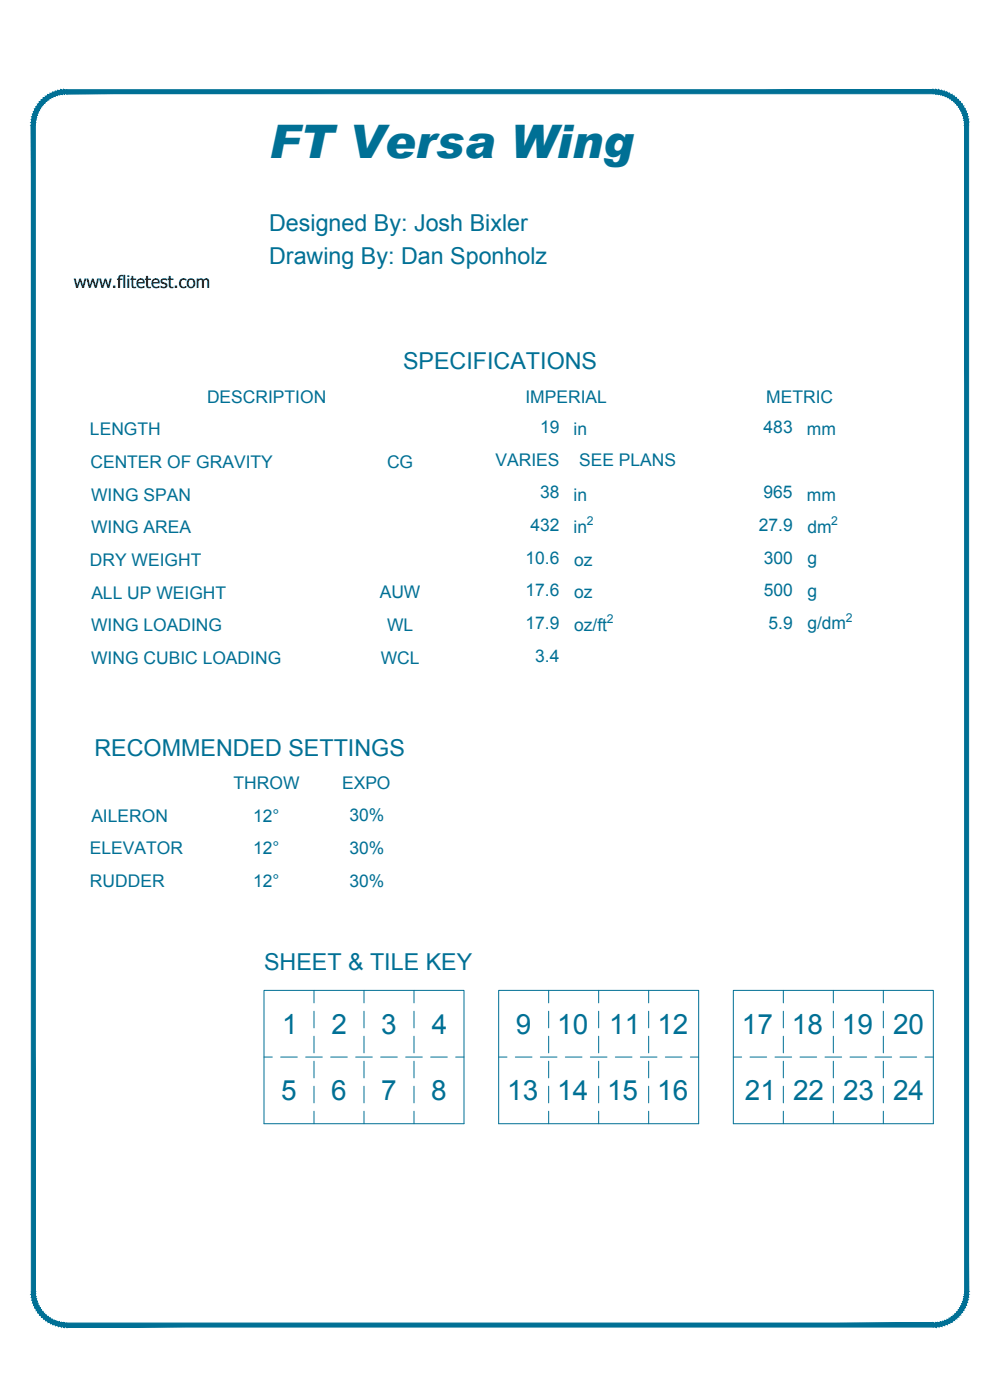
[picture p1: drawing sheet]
<svg xmlns="http://www.w3.org/2000/svg" width="190mm" height="267mm" viewBox="0 0 190 267" stroke-linecap="round" stroke-linejoin="round" font-family="sans-serif">
<!-- layer: 23 NOTES -->
<g fill="#007095" stroke="#007095" stroke-width=".19">
<path d="M6 246.1h.7l-.7 .5zM6 246.6l.7-.1v-.4zM6 246.6l.7-.1-.7 .6zM6 247.1l.8-.1-.1-.5zM6 247.1l.8-.1-.7 .6zM6.1 247.6l.8-.1-.1-.5zM6.1 247.6l.8-.1-.6 .6zM6.9 247.5l-.6 .6 .7-.2zM6.3 248.1l.7-.2-.5 .7zM7 247.9l-.5 .7 .7-.3zM6.5 248.6l.7-.3-.5 .8zM7.2 248.3l-.5 .8 .7-.3zM6.7 249.1l.7-.3-.4 .8zM7.4 248.8l-.4 .8 .6-.4zM7 249.6l.6-.4-.4 .8zM7.6 249.2l-.4 .8 .7-.4zM7.2 250l.7-.4-.3 .8zM7.9 249.6l-.3 .8 .6-.5zM7.6 250.4l.6-.5-.3 .9zM8.2 249.9l-.3 .9 .6-.5zM7.9 250.8l.6-.5-.2 .9zM8.5 250.3l-.2 .9 .5-.6zM8.8 250.6l-.1 .9-.4-.3zM8.8 250.6l-.1 .9 .5-.6zM9.2 250.9v.9l-.5-.3zM9.2 250.9v.9l.4-.6zM9.6 251.2v.9l-.4-.3zM9.6 251.2v.9l.4-.7zM10 251.4l.1 .9-.5-.2zM10 251.4l.1 .9 .3-.7zM10.4 251.6l.2 .9-.5-.2zM10.4 251.6l.2 .9 .2-.8zM10.8 251.7l.3 .9-.5-.1zM10.8 251.7l.3 .9 .2-.7zM11.3 251.9l.3 .8-.5-.1zM11.3 251.9l.3 .8 .2-.7zM11.8 252l.4 .8-.6-.1zM11.8 252l.4 .8v-.8zM12.2 252l.5 .8h-.5zM12.2 252l.5 .8v-.8z"/>
<path d="M12.7 252v.8l165.1-.8zM12.7 252.8l165.1-.8v.8z"/>
<path d="M177.8 252l.5 .8h-.5zM177.8 252l.5 .8v-.8zM178.3 252l.5 .7-.5 .1zM178.3 252l.5 .7-.1-.7zM178.7 252l.7 .6-.6 .1zM178.7 252l.7 .6-.2-.7zM179.2 251.9l.7 .6-.5 .1zM179.2 251.9l.7 .6-.3-.8zM179.6 251.7l.8 .6-.5 .2zM179.6 251.7l.8 .6-.3-.7zM180.1 251.6l.7 .5-.4 .2zM180.1 251.6l.7 .5-.3-.7zM180.5 251.4l.8 .4-.5 .3zM180.5 251.4l.8 .4-.4-.6zM180.9 251.2l.8 .3-.4 .3zM180.9 251.2l.8 .3-.4-.6zM181.3 250.9l.9 .3-.5 .3zM181.3 250.9l.9 .3-.5-.6zM181.7 250.6l.9 .2-.4 .4zM181.7 250.6l.9 .2-.6-.5zM182 250.3l.9 .1-.3 .4zM182.3 249.9l-.3 .4 .9 .1zM182.3 249.9l.9 .1-.3 .4zM182.6 249.6l-.3 .3 .9 .1zM182.6 249.6h.9l-.3 .4zM182.9 249.2l-.3 .4h.9zM182.9 249.2l.9-.1-.3 .5zM183.1 248.8l-.2 .4 .9-.1zM183.1 248.8l.9-.2-.2 .5zM183.3 248.3l-.2 .5 .9-.2zM183.3 248.3l.9-.2-.2 .5zM183.5 247.9l-.2 .4 .9-.2zM183.5 247.9l.8-.3-.1 .5zM183.6 247.5l-.1 .4 .8-.3zM183.6 247.5l.8-.4-.1 .5zM183.7 247l-.1 .5 .8-.4zM183.7 247l.8-.4-.1 .5zM183.7 246.5v.5l.8-.4zM183.7 246.5l.8-.4v.5zM183.8 246.1l-.1 .4 .8-.4z"/>
<path d="M183.8 23.8v222.3h.7zM183.8 23.8h.7v222.3z"/>
<path d="M183.8 23.8l.7-.5v.5zM183.7 23.3l.1 .5 .7-.5zM183.7 23.3l.7-.5 .1 .5zM183.7 22.9v.4l.7-.5zM183.7 22.9l.6-.7 .1 .6zM183.6 22.4l.1 .5 .6-.7zM184.2 21.7l.1 .5-.7 .2zM183.5 22l.1 .4 .6-.7zM184 21.2l.2 .5-.7 .3zM183.3 21.5l.2 .5 .5-.8zM183.8 20.8l.2 .4-.7 .3zM183.1 21.1l.2 .4 .5-.7zM183.5 20.3l.3 .5-.7 .3zM182.9 20.7l.2 .4 .4-.8zM183.2 19.9l.3 .4-.6 .4zM182.6 20.3l.3 .4 .3-.8zM182.9 19.4l.3 .5-.6 .4zM182.3 19.9l.3 .4 .3-.9zM182.6 19.1l.3 .3-.6 .5zM182.6 19.1l-.6 .5 .3 .3zM182.2 18.7l.4 .4-.6 .5zM182.2 18.7l-.5 .6 .3 .3zM181.7 18.4l.5 .3-.5 .6zM181.7 18.4l-.4 .6 .4 .3zM181.3 18.1l.4 .3-.4 .6zM181.3 18.1l-.4 .6 .4 .3zM180.8 17.8l.5 .3-.4 .6zM180.8 17.8l-.3 .7 .4 .2zM180.4 17.6l.4 .2-.3 .7zM180.4 17.6l-.3 .7 .4 .2zM179.9 17.4l.5 .2-.3 .7zM179.9 17.4l-.3 .7 .5 .2zM179.4 17.3l.5 .1-.3 .7zM179.4 17.3l-.2 .7 .4 .1zM178.8 17.2l.6 .1-.2 .7zM178.8 17.2l-.1 .7 .5 .1zM178.3 17.1l.5 .1-.1 .7zM178.3 17.1v.8h.4zM177.8 17.1h.5v.8zM177.8 17.1v.8h.5z"/>
<path d="M12.7 17.9h165.1v-.8zM12.7 17.1h165.1l-165.1 .8z"/>
<path d="M12.2 17.1h.5v.8zM12.2 17.1v.8h.5zM11.6 17.2l.6-.1v.8zM11.6 17.2l.2 .7h.4zM11.1 17.3l.5-.1 .2 .7zM11.1 17.3l.2 .7 .5-.1zM10.6 17.4l.5-.1 .2 .7zM10.6 17.4l.2 .7 .5-.1zM10.1 17.6l.5-.2 .2 .7zM10.1 17.6l.3 .7 .4-.2zM9.6 17.8l.5-.2 .3 .7zM9.6 17.8l.4 .7 .4-.2zM9.2 18.1l.4-.3 .4 .7zM9.2 18.1l.4 .6 .4-.2zM8.7 18.4l.5-.3 .4 .6zM8.7 18.4l.5 .6 .4-.3zM8.3 18.7l.4-.3 .5 .6zM8.3 18.7l.5 .6 .4-.3zM7.9 19.1l.4-.4 .5 .6zM7.9 19.1l.6 .5 .3-.3zM7.9 19.1l.6 .5-.9-.2zM7.6 19.4l.6 .5 .3-.3zM7.6 19.4l.6 .5h-1zM7.2 19.9l.7 .4 .3-.4zM7.2 19.9l.7 .4h-.9zM7 20.3l.6 .4 .3-.4zM7 20.3l.6 .4-.9 .1zM6.7 20.8l.7 .3 .2-.4zM6.7 20.8l.7 .3-.9 .1zM6.5 21.2l.7 .3 .2-.4zM6.5 21.2l.7 .3-.9 .2zM6.3 21.7l.7 .3 .2-.5zM6.3 21.7l.7 .3-.9 .2zM6.1 22.2l.8 .2 .1-.4zM6.1 22.2l.8 .2-.9 .4zM6 22.8l.8 .1 .1-.5zM6 22.8l.8 .1-.8 .4zM6 23.3h.7l.1-.4zM6 23.3h.7l-.7 .5zM6 23.8h.7v-.5z"/>
<path d="M6 23.8l.7 222.3v-222.3zM6 23.8l.7 222.3h-.7z"/>
</g>
<g fill="none" stroke="#007095" stroke-width=".19">
<path d="M50.3 188.7h38.1v25.4h-38.1zM59.8 188.7v2.4M59.8 192.6v3.2M59.8 197.4v3.2M69.3 188.7v2.4M69.3 192.6v3.2M69.3 197.4v3.2M78.9 188.7v2.4M78.9 192.6v3.2M78.9 197.4v3.2M95 188.7h38.1v25.4h-38.1zM104.5 188.7v2.4"/>
<path d="M104.5 192.6v3.2M104.5 197.4v3.2M114 188.7v2.4M114 192.6v3.2M114 197.4v3.2M123.6 188.7v2.4M123.6 192.6v3.2M123.6 197.4v3.2M139.7 188.7h38.1v25.4h-38.1zM149.2 188.7v2.4M149.2 192.6v3.2M149.2 197.4v3.2"/>
<path d="M158.7 188.7v2.4M158.7 192.6v3.2M158.7 197.4v3.2M168.3 188.7v2.4M168.3 192.6v3.2M168.3 197.4v3.2M50.3 201.4h1.6M53.5 201.4h3.1M58.2 201.4h3.2M59.8 202.2v3.1M59.8 206.9v3.2M59.8 211.7v2.4"/>
<path d="M63 201.4h3.2M67.8 201.4h3.1M69.3 202.2v3.1M69.3 206.9v3.2M69.3 211.7v2.4M72.5 201.4h3.2M77.3 201.4h3.2M78.9 202.2v3.1M78.9 206.9v3.2M78.9 211.7v2.4M82 201.4h3.2M86.8 201.4h1.6"/>
<path d="M95 201.4h1.6M98.2 201.4h3.1M102.9 201.4h3.2M104.5 202.2v3.1M104.5 206.9v3.2M104.5 211.7v2.4M107.7 201.4h3.2M112.5 201.4h3.1M114 202.2v3.1M114 206.9v3.2M114 211.7v2.4M117.2 201.4h3.2"/>
<path d="M122 201.4h3.2M123.6 202.2v3.1M123.6 206.9v3.2M123.6 211.7v2.4M126.7 201.4h3.2M131.5 201.4h1.6M139.7 201.4h1.6M142.9 201.4h3.1M147.6 201.4h3.2M149.2 202.2v3.1M149.2 206.9v3.2M149.2 211.7v2.4"/>
<path d="M152.4 201.4h3.2M157.2 201.4h3.1M158.7 202.2v3.1M158.7 206.9v3.2M158.7 211.7v2.4M161.9 201.4h3.2M166.7 201.4h3.2M168.3 202.2v3.1M168.3 206.9v3.2M168.3 211.7v2.4M171.4 201.4h3.2M176.2 201.4h1.6"/>
</g>
<text font-size="8.8" fill="#007095" x="51.3" y="30.2">FT Versa Wing</text>
<g font-size="5.3" fill="#007095">
<text x="53.8" y="196.9">1</text>
<text x="63.2" y="196.9">2</text>
<text x="72.6" y="196.9">3</text>
<text x="82.2" y="196.9">4</text>
<text x="98.3" y="196.9">9</text>
<text x="106.2" y="196.9">10</text>
<text x="116" y="196.9">11</text>
<text x="125.2" y="196.9">12</text>
<text x="141.3" y="196.9">17</text>
<text x="150.8" y="196.9">18</text>
<text x="160.4" y="196.9">19</text>
<text x="170.1" y="196.9">20</text>
<text x="53.6" y="209.6">5</text>
<text x="63.1" y="209.6">6</text>
<text x="72.6" y="209.6">7</text>
<text x="82.2" y="209.6">8</text>
<text x="96.6" y="209.6">13</text>
<text x="106.2" y="209.6">14</text>
<text x="115.7" y="209.6">15</text>
<text x="125.2" y="209.6">16</text>
<text x="141.9" y="209.6">21</text>
<text x="151.1" y="209.6">22</text>
<text x="160.6" y="209.6">23</text>
<text x="170.1" y="209.6">24</text>
</g>
<g font-size="4.4" fill="#007095">
<text x="51.3" y="43.9">Designed By: Josh Bixler</text>
<text x="51.3" y="50.3">Drawing By: Dan Sponholz</text>
<text x="76.8" y="70.3">SPECIFICATIONS</text>
<text x="18" y="143.9">RECOMMENDED SETTINGS</text>
<text x="50.3" y="184.7">SHEET &amp; TILE KEY</text>
</g>
<text font-size="3.3" x="14" y="54.9">www.flitetest.com</text>
<g font-size="3.3" fill="#007095">
<text x="39.4" y="76.7">DESCRIPTION</text>
<text x="100.1" y="76.7">IMPERIAL</text>
<text x="146" y="76.7">METRIC</text>
<text x="17.1" y="82.9">LENGTH</text>
<text x="102.9" y="82.5">19</text>
<text x="109.3" y="82.9">in</text>
<text x="145.5" y="82.5">483</text>
<text x="153.7" y="82.9">mm</text>
<text x="17.2" y="89.1">CENTER OF GRAVITY</text>
<text x="73.7" y="89.1">CG</text>
<text x="94.4" y="88.8">VARIES</text>
<text x="110.3" y="88.8">SEE PLANS</text>
<text x="17.4" y="95.3">WING SPAN</text>
<text x="102.9" y="95">38</text>
<text x="109.3" y="95.3">in</text>
<text x="145.5" y="95">965</text>
<text x="153.7" y="95.3">mm</text>
<text x="17.4" y="101.6">WING AREA</text>
<text x="101" y="101.2">432</text>
<text x="109.3" y="101.6">in</text>
<text x="144.5" y="101.2">27.9</text>
<text x="153.8" y="101.5">dm</text>
<text x="17.1" y="107.8">DRY WEIGHT</text>
<text x="100.1" y="107.4">10.6</text>
<text x="109.4" y="107.8">oz</text>
<text x="145.5" y="107.4">300</text>
<text x="153.8" y="107.4">g</text>
<text x="72.3" y="114">AUW</text>
<text x="100.1" y="113.6">17.6</text>
<text x="109.4" y="114">oz</text>
<text x="145.5" y="113.6">500</text>
<text x="153.8" y="113.7">g</text>
<text x="17.4" y="114">ALL UP WEIGHT</text>
<text x="100.1" y="119.8">17.9</text>
<text x="146.4" y="119.8">5.9</text>
<text x="153.8" y="119.9">g/dm</text>
<text x="17.4" y="120.2">WING LOADING</text>
<text x="73.7" y="120.2">WL</text>
<text x="109.4" y="120.2">oz/ft</text>
<text x="17.4" y="126.5">WING CUBIC LOADING</text>
<text x="72.5" y="126.5">WCL</text>
<text x="102" y="126.1">3.4</text>
<text x="44.5" y="150.3">THROW</text>
<text x="65.2" y="150.3">EXPO</text>
<text x="17.4" y="156.5">AILERON</text>
<text x="48.2" y="156.5">12°</text>
<text x="66.5" y="156.5">30%</text>
<text x="17.1" y="162.7">ELEVATOR</text>
<text x="48.2" y="162.7">12°</text>
<text x="66.5" y="162.7">30%</text>
<text x="17.1" y="168.9">RUDDER</text>
<text x="48.2" y="169">12°</text>
<text x="66.5" y="168.9">30%</text>
</g>
<g font-size="2.3" fill="#007095">
<text x="111.8" y="100.1">2</text>
<text x="158.4" y="100.1">2</text>
<text x="115.6" y="118.7">2</text>
<text x="161.1" y="118.4">2</text>
</g>
</svg>
